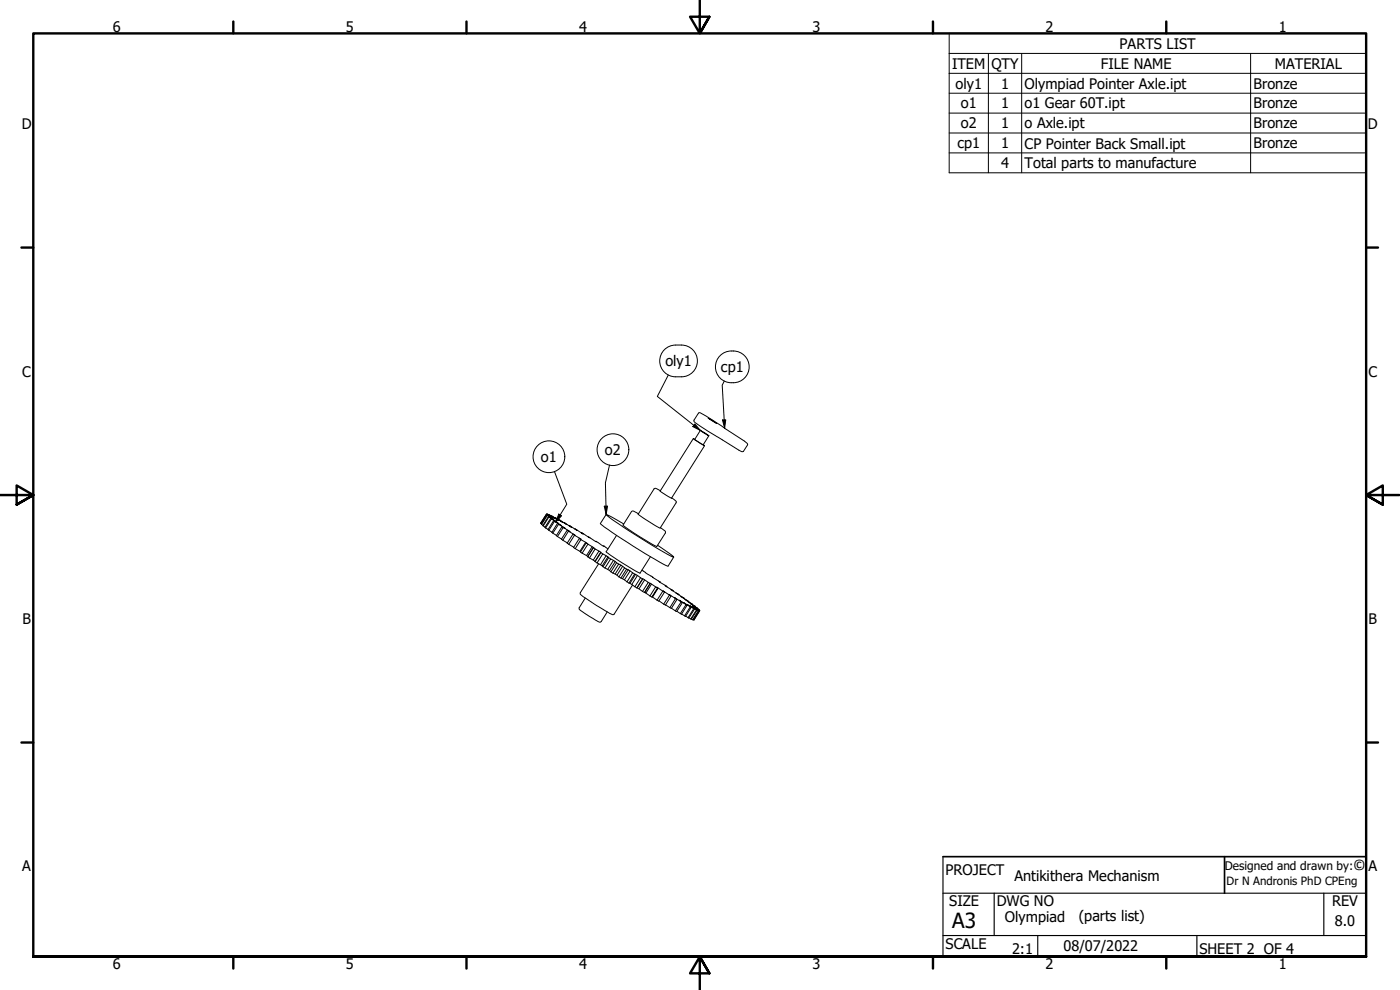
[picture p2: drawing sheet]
<svg xmlns="http://www.w3.org/2000/svg" width="420mm" height="297mm" viewBox="0 0 420 297" stroke-linecap="round" stroke-linejoin="round" font-family="sans-serif">
<!-- layer: Visible (ANSI) -->
<g fill="none" stroke="#000" stroke-width=".3">
<path d="M208.1 131.6l-10 15.7 1.7 1.2 1.7 1 10-15.8M208.5 131.8l-.4-.2 3.4 2.1-.4-.3M209.6 123.9h.6l6.2 3.8 7 4.7 .8 .6 .2 .5-1.3 2h-.6l-8.8-5.4a23 23 0 0 1-5.5-3.8zM210.2 129.1l-1.7 2.8M210.2 129.2l2.5 1.6zM212.6 125.5l2.5 1.5zM212.7 130.8l-1.7 2.7-2.5-1.6M162.3 157h.1M162.3 157l.2 .2M162.5 157.3l.4 .3M163 157.8l1.7-2.7 2 1.3-1.4-.9-1.8 2.7 .2 .2M163 157.8l.6 .3"/>
<path d="M163.7 158.4l1.8-2.7 2 1.3-1.3-.8-1.7 2.7 .2 .2M163.7 158.4l.8 .5M164.2 154.5l.1 .1M164.3 154.3l1.6 1-1.8-1.1-.1 .2M164.3 154.2l2 1.3-1.5-1M164.6 155l.1 .1M164.7 159.1l1 .6M164.8 154.5l2.2 1.2-1.5-.8M165.3 155.5l.2 .2M165.6 154.8l2.2 1.4-1.3-.9M165.7 155.3l-1.7-1.1-1.7 2.8M165.7 155.3l-1.7-1-1.7 2.7"/>
<path d="M165.7 155.3h.1M165.7 155.5l-1.5-1-1.7 2.8M165.7 155.5l-1.7-1.1-1.7 2.6M165.9 160l1.7-2.7 2.1 1.3-1-.6-1.7 2.7 .3 .3M165.9 160l1.1 .6M166 155.8l-1.4-.8-1.7 2.7 .1 .1M166 155.8l-1.7-1.2-1.8 2.7M166.2 156.2l.2 .2M166.5 155.3l2.4 1.4-1.2-.7M167.3 157l.3 .3M167.8 155.9l2.4 1.5-1-.6M168.2 157.6l.3 .1-1.2-.7-1.7 2.8 .3 .2"/>
<path d="M168.2 157.5l-1.8-1.1-1.7 2.7M168.7 158l.3 .3M169.2 156.7l2.4 1.6-.8-.6M170.2 159.1l.4 .3M170.7 159.3l.4 .2-.9-.4-1.7 2.7M170.7 159.3l-1.7-1-1.7 2.7M170.8 157.6l2.5 1.6-.7-.4M172.6 158.7l2.4 1.6-.5-.4M174.6 159.8l2.4 1.6-.4-.2M181.9 154.4l-1.7 2.7a146.2 146.2 0 0 0 20.3 12.8l1.7-2.7M187.2 157.2l-5.3-2.8a149.4 149.4 0 0 0 20.3 12.8l-4.8-3.6M191.6 154.2l-1.4-.8-.7 .1-2.5 4.1 .1 .1 4.2 2.9 5.8 3.4 2.6-4.3-.1-.4-1.4-1"/>
<path d="M198.2 147.3l-1.4-.8-.5 .2-4.8 7.6 6.4 4.1h.2l4.8-7.5v-.5l-1.3-1M167.3 161l1.2 .7M168.5 161.8l.4 .3M168.9 162.1l1.4 .8M170.7 163.3l1.5 .9M172 160.3l.4 .3M172.2 160.4l.4 .2-.6-.3-1.8 2.7 .5 .3M172.3 160.3l-1.7-.9-1.7 2.7M172.6 164.6l1.6 1M173.9 161.5l-1.5-.9-1.7 2.7M174 165.4l1.8-2.7 .4 .4-.3-.2-1.7 2.7 .5 .4M174.3 161.9l-.4-.3 .5 .2-.5-.2-1.8 2.7 .5 .3"/>
<path d="M174.7 166l1.7 1M175.6 179.4l-1.8 3.3a26 26 0 0 0 6.4 4l2-3.1M175.8 162.7l-1.5-.8-1.7 2.7M175.9 162.9l.5 .4M176 166.7l1.7-2.7 .5 .3-1.8 2.7M176.4 167h.1M176.4 167l.5 .4M176.7 161.1l2.3 1.5-.1-.2M176.9 167.4l1.7 1M177.7 164l-1.3-.7-1.7 2.7M178.1 168l1.6-2.7 .6 .4-1.7 2.8M178.1 164.4l.5 .3"/>
<path d="M178.1 164.3l-1.7 2.7M178.6 168.5l.6 .4M178.9 162.4l-.1 .1M178.9 162.4l3.6 2.3M179.2 168.9l1.8 1.1M179.7 169.1l-5.5 8.7-.1 .4a53.1 53.1 0 0 0 9.9 6.2l.3-.1 5.5-8.8M179.7 165.3l-1.1-.6-1.7 2.7M180.2 169.4l1.7-2.7 .6 .4-1.8 2.7M180.3 165.7l-1.7 2.8M180.3 165.8l.6 .4M181 170l.6 .4M181.1 163.9h.1"/>
<path d="M181.6 170.4l1.7 1.2M181.9 166.7l-1-.5-1.7 2.7M182.4 170.8l1.7-2.7 .6 .4-1.8 2.7M182.5 167.1l.2 .2-1.7 2.7M182.7 167.3l.6 .4M183.3 171.6l.6 .3M183.9 171.9l1.9 1.2M184.1 168.1l-.8-.4-1.7 2.7M184.6 172.2l1.7-2.7 .6 .4-1.7 2.7M184.7 168.5l.3 .4-1.7 2.7M185 160.6l-3.1 5 4.4 3 5.8 3.4 3.1-5M185 168.9l.7 .3"/>
<path d="M185.8 173.1l.6 .3M186.3 169.5l-.6-.3-1.8 2.7M186.4 173.4l1.8 1.2M186.8 173.6l1.8-2.7 .5 .4-1.7 2.7M186.9 169.9l.6 .5-1.7 2.7M187.5 170.4l.5 .4M188.2 174.6l.6 .3M188.6 170.9l-.6-.1-1.6 2.6M188.8 174.9l1.7 1.2M189.1 175l1.7-2.7 .5 .4-1.7 2.7M189.1 171.3l.8 .6-1.7 2.7M189.9 171.9l.6 .3"/>
<path d="M190.5 176.1l.6 .3M190.8 172.3l-.3-.1-1.7 2.7M191.1 176.4l1.7 1M191.1 176.4l1.8-2.8 .6 .4-1.7 2.7M191.3 172.7l.9 .6-1.7 2.8M192.2 173.3l.6 .4M192.6 171.1l5.5 3.5M192.8 177.4l.6 .4M192.9 173.7l-1.7 2.7M193.4 177.8h.1M193.4 177.8l1.6-2.9 .5 .3-1.7 2.8M193.5 177.7l1.6 1.1"/>
<path d="M193.5 174l1.1 .7-1.8 2.7M193.7 171.8v.1M194.6 174.7l.5 .4-1.7 2.7M195.1 178.8l.5 .3 1.7-2.7-.2-.3 .4 .3-1.7 2.7M195.5 175.2l1.3 .9-1.7 2.7M195.7 179.1l1.5 1M195.9 173.2v.1M196.8 176.1l.5 .3M197.5 176.4l1.4 1-1.7 2.7M198 174.7l-.2-.2 2.4 1.5M198.9 177.4l.5 .3M199.3 177.6l-.3-.3 .4 .4-1.7 2.7-.5-.3"/>
<path d="M199.4 177.6l1.5 .9-1.7 2.8M200.1 176.1l-.5-.3 2.5 1.4M200.9 178.5l.5 .3M201.1 178.6l-.4-.3 .7 .5-1.7 2.8-.5-.3M201.2 178.6l1.5 1-1.7 2.7M202 177.3l-.7-.4 2.5 1.5M202.7 179.5l-.3-.2 .8 .6-1.7 2.7-.5-.3M202.7 179.5l1.7 1.1-1.7 2.7M202.7 179.6l.5 .3M203.8 178.5l-.9-.5 2.5 1.5M205.3 179.6l-1-.6 3.5 2.3M197.8 180.3l1.4 1"/>
<path d="M199.7 181.5l1.3 .8M201.5 182.5l1.2 .8M202.7 183.3l.4 .2 1.7-2.7-1-.7 2.1 1.3-1.7 2.7M203.2 183.4l1 .7M204.4 180.6l.4 .2M204.6 184.2l.8 .6M205.4 181l-.3-.2 1.1 .8-1.7 2.7-.3-.2M205.4 181l1.8 1.1-1.8 2.7M205.4 184.8l.3 .1 1.7-2.7-1.2-.9 2 1.3-1.7 2.7M205.8 184.9l.7 .4M205.9 181.4l.3 .2M206.5 185.3l.2 .1 1.7-2.7-1.3-.9 1.9 1.2-1.7 2.7"/>
<path d="M206.8 185.4l.5 .3M207.2 182.1l.2 .1M207.5 185.7l.4 .3M207.8 181.4l-1.3-.9 2.2 1.5M207.8 182.1l1.4 1-1.7 2.7-.2-.1M207.8 182.1l1.8 1.1-1.7 2.8M207.9 186h.1M208 186l1.7-2.8-1.6-1 1.8 1.1-1.7 2.7M208.1 185.9l.1 .1M208.2 182.6l.2 .1M208.3 182.2l1.7 1.1-1.8 2.7M208.3 182.2l1.6 1.1"/>
<path d="M208.3 182.2h.1M208.7 182.1l-1.4-.9 2.1 1.4M209 183l.2 .1M209.4 182.7l-1.5-1.1 1.9 1.4M209.6 183.2h.1M209.8 183l-1.6-1 1.8 1.2"/>
</g>
<!-- layer: Symbol (ANSI) -->
<g fill="none" stroke="#000" stroke-width=".3">
<path d="M284.9 16v-6h125.1v6M284.9 16h125.1v6M284.9 16v35.8h125.1v-29.8M296.6 16v35.8M306.6 16v35.8M375.3 16v35.8M284.9 22h125.1M284.9 28h125.1M284.9 33.9h125.1M284.9 39.9h125.1M284.9 45.9h125.1M200.6 112.5l-3.3 6.4 12.9 10.2"/>
<path d="M202.8 103.5a4.8 4.8 0 0 0-4.8 4.8 4.8 4.8 0 0 0 4.8 4.8M202.8 103.5a5.5 5.5 0 0 1 5.8 2.4 4.8 4.8 0 0 1-4.1 7.2h-1.7M217.4 114.3l-.7 1.3 .8 12.9M219.5 105.3a4.8 4.8 0 0 0-4.8 4.8 4.8 4.8 0 0 0 4.8 4.7M219.5 105.3a4.8 4.8 0 0 1 5.3 4.8 4.8 4.8 0 0 1-5.3 4.7M182.9 139.6l-1.2 5.3 .2 9.5M208.5 127.2l1.7 1.9-2.3-1.1zM216.8 126h1l-.3 2.5zM166.4 141.5l3.7 9.8-3.3 5.4M167.7 154.2l.8 .6-1.7 1.9zM181.4 151.9l.9-.1-.4 2.6z"/>
<circle cx="164.7" cy="137" r="4.8"/>
<circle cx="184" cy="134.9" r="4.8"/>
</g>
<!-- layer: Border (ANSI) -->
<g fill="none" stroke="#000" stroke-width=".72">
<path d="M70 6.5v3.5M140 6.5v3.5M210 0v10l-2.9-5h5.8l-2.9 5 2.9-5M280 6.5v3.5M350 6.5v3.5M6.4 74.3h3.6M410 74.3h3.6M0 148.5h10l-5-2.8v5.7l5-2.9-5 2.9M420 148.5h-10l5-2.8v5.7l-5-2.9 5 2.9M6.4 222.8h3.6M410 222.8h3.6M10 287v-277h400v277h-400h400"/>
<path d="M70 287v3.6M140 287v3.6M212.9 292l-2.9-5 2.9 5h-5.8l2.9-5v10M280 287v3.6M350 287v3.6"/>
</g>
<!-- layer: Title (ANSI) -->
<path d="M283 257h127v30h-127M367.5 257v11" fill="none" stroke="#000" stroke-width=".51"/>
<path d="M283 257v30M283 268h127M298.4 268v12.7M397.3 268v12.7M283 280.7h127M311.4 280.7v6.3M359.2 280.7v6.3" fill="none" stroke="#000" stroke-width=".34"/>
<!-- layer: Symbol (ANSI) -->
<g fill="#000">
<path d="M208.5 127.2l1.7 1.9-2.3-1.1z" fill-rule="evenodd"/>
<path d="M216.8 126h1l-.3 2.5z" fill-rule="evenodd"/>
<path d="M167.7 154.2l.8 .6-1.7 1.9z" fill-rule="evenodd"/>
<path d="M181.4 151.9l.9-.1-.4 2.6z" fill-rule="evenodd"/>
</g>
<text font-size="6.3" x="285.8" y="278.5">A3</text>
<text font-size="4.5" x="406.1" y="261">©</text>
<g font-size="4.4">
<text x="33.8" y="9.6">6</text>
<text x="103.8" y="9.6">5</text>
<text x="173.8" y="9.6">4</text>
<text x="243.8" y="9.6">3</text>
<text x="313.8" y="9.6">2</text>
<text x="383.8" y="9.6">1</text>
<text x="336" y="14.6">PARTS LIST</text>
<text x="285.8" y="20.6">ITEM</text>
<text x="297.5" y="20.6">QTY</text>
<text x="330.4" y="20.6">FILE NAME</text>
<text x="382.6" y="20.6">MATERIAL</text>
<text x="286.8" y="26.6">oly1</text>
<text x="300.4" y="26.6">1</text>
<text x="307.5" y="26.6">Olympiad Pointer Axle.ipt</text>
<text x="376.2" y="26.6">Bronze</text>
<text x="288.4" y="32.5">o1</text>
<text x="300.4" y="32.5">1</text>
<text x="307.5" y="32.5">o1 Gear 60T.ipt</text>
<text x="376.2" y="32.5">Bronze</text>
<text x="6.5" y="38.8">D</text>
<text x="288.4" y="38.6">o2</text>
<text x="300.4" y="38.5">1</text>
<text x="307.5" y="38.6">o Axle.ipt</text>
<text x="376.2" y="38.5">Bronze</text>
<text x="410.5" y="38.8">D</text>
<text x="287.3" y="44.5">cp1</text>
<text x="300.4" y="44.5">1</text>
<text x="307.5" y="44.6">CP Pointer Back Small.ipt</text>
<text x="376.2" y="44.5">Bronze</text>
<text x="300.4" y="50.4">4</text>
<text x="307.5" y="50.5">Total parts to manufacture</text>
<text x="6.7" y="113">C</text>
<text x="199.7" y="109.9">oly1</text>
<text x="216.4" y="111.7">cp1</text>
<text x="410.7" y="113">C</text>
<text x="181.6" y="136.6">o2</text>
<text x="162.3" y="138.6">o1</text>
<text x="6.7" y="187.3">B</text>
<text x="410.7" y="187.3">B</text>
<text x="6.7" y="261.5">A</text>
<text x="283.8" y="262.4">PROJECT</text>
<text x="410.7" y="261.5">A</text>
<text x="304.5" y="264.3">Antikithera Mechanism</text>
<text x="284.9" y="272">SIZE</text>
<text x="299.1" y="272">DWG NO</text>
<text x="399.8" y="271.9">REV</text>
<text x="301.6" y="276.5">Olympiad</text>
<text x="323.7" y="276.4">(parts list)</text>
<text x="400.6" y="277.8">8.0</text>
<text x="283.8" y="284.7">SCALE</text>
<text x="303.7" y="286.3">2:1</text>
<text x="319.2" y="285.4">08/07/2022</text>
<text x="360" y="286.2">SHEET 2 OF 4</text>
<text x="33.8" y="290.6">6</text>
<text x="103.8" y="290.6">5</text>
<text x="173.8" y="290.6">4</text>
<text x="243.8" y="290.6">3</text>
<text x="313.8" y="290.6">2</text>
<text x="383.8" y="290.6">1</text>
</g>
<text font-size="3.6" x="367.6" y="261">Designed and drawn by:</text>
<text font-size="3.4" x="368.1" y="265.7">Dr N Andronis PhD CPEng</text>
</svg>
